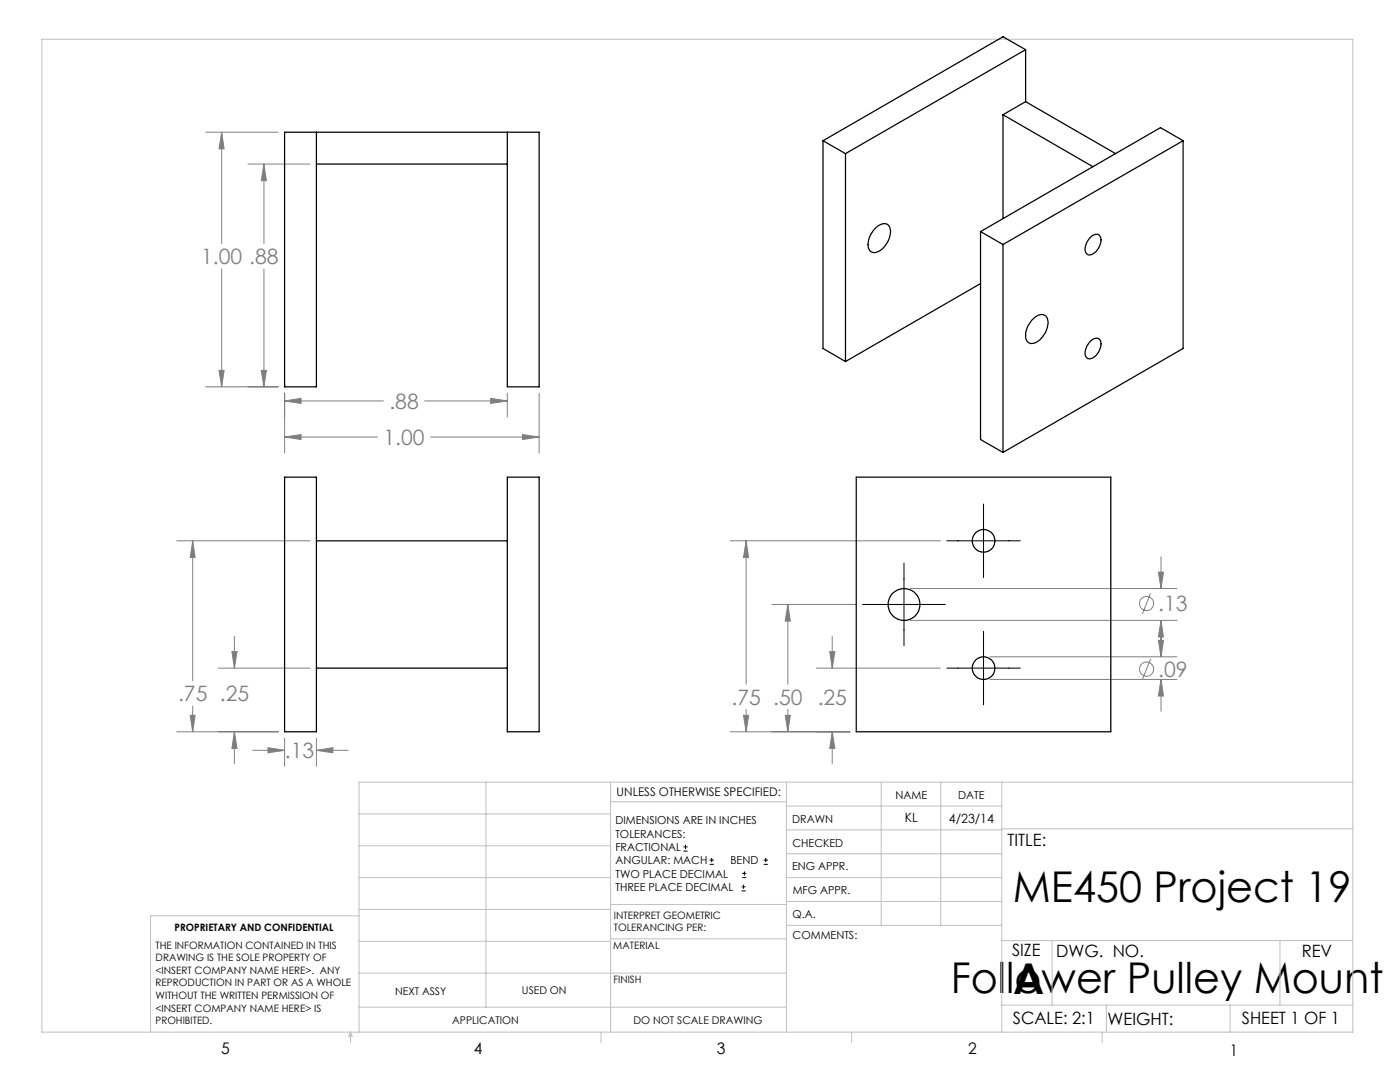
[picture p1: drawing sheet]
<svg xmlns="http://www.w3.org/2000/svg" width="279mm" height="216mm" viewBox="0 0 279 216" stroke-linecap="round" stroke-linejoin="round" font-family="sans-serif">
<g fill="none" stroke="#808080" stroke-width=".2">
<path d="M41.1 26.4h14.4M44.2 26.4v22.2M44.2 26.4l.5 3.3h-1zM49.5 32.7h12.4M52.7 32.7v15.9M52.7 32.7l.5 3.4h-1.1zM44.2 53.7v23.5M52.7 53.7v23.5M41.1 77.2h14.4M43.7 73.9h1l-.5 3.3zM52.1 73.9h1.1l-.5 3.3zM56.8 78.5v11.9"/>
<path d="M97.9 79.5l3.3 .5-3.3 .5zM101.2 78.5v4.7M107.6 78.5v11.9M56.8 80h19.7M56.8 87.2h18.6M56.8 80l3.3-.5v1zM56.8 87.2l3.3-.5v1zM84.7 80h16.5M85.9 87.2h21.7M104.3 86.7l3.3 .5-3.3 .5zM35.3 107.9h26.6M38.5 107.9v28"/>
<path d="M38.5 107.9l.4 3.3h-.9zM145.7 107.9h42M148.9 107.9v28.6M148.9 107.9l.5 3.3h-1zM181.7 117.4h53.2M229.6 118.4l-1.6 4M231.2 114.2h1l-.5 3.2zM231.7 111.1v6.3M43.6 133.3h18.3M46.3 130h1l-.5 3.3zM46.8 127v6.3M154.1 120.6h16.8"/>
<path d="M157.2 120.6v15.9M157.2 120.6l.5 3.3h-1zM162.9 133.3h24.8M165.6 130h1l-.5 3.3zM166.1 127v6.3M181.7 123.8h53.2M197.6 131.1h37.3M197.6 135.6h37.3M229.6 131.5l-1.6 4M231.2 127.8h1l-.5 3.3zM231.7 123.8v7.3M231.7 135.6v6.3"/>
<path d="M231.7 135.6l.5 3.3h-1zM231.7 123.8l.5 3.3h-1zM35.3 146h20.2M38 142.7h.9l-.4 3.3zM38.5 140.9v5.1M46.8 146v6.4M46.8 146l.5 3.3h-1zM50.4 149.7h6.4M53.5 149.2l3.3 .5-3.3 .5zM56.8 147.3v5.6M63.1 147.3v5.6M63.1 149.7h6.4"/>
<path d="M63.1 149.7l3.3-.5v1zM145.7 146h23.9M148.4 142.7h1l-.5 3.3zM148.9 141.6v4.4M156.7 142.7h1l-.5 3.3zM157.2 141.6v4.4M166.1 146v6.4M166.1 146l.5 3.3h-1z"/>
<circle cx="228.8" cy="120.4" r="1.41"/>
<circle cx="228.8" cy="133.5" r="1.41"/>
</g>
<g fill="none" stroke="#000" stroke-width=".2">
<path d="M180.4 112.4v16.5M188.9 107.9h14.7M196.3 100.6v14.7M172.2 120.6h16.5M188.9 133.3h14.7M196.3 126v14.7M136.4 169.8h.8M136.4 169h.8M136.8 168.6v.8M141.6 172.5h.9M141.6 171.6h.9M142 171.2v.8"/>
<path d="M148 177.8h.8M148 177h.8M148.1 175.1h.8M148.1 174.3h.8M148.4 176.5v.8M148.6 173.9v.8M152.4 172.5h.8M152.4 171.6h.8M152.8 171.2v.8"/>
</g>
<g fill="none" stroke="#c0c0c0" stroke-width=".2">
<path d="M8.4 7.8h261.6v198.2h-261.6zM97 156.1v44.9M121.8 156.1v49.9M121.8 160h35.2M157 156.1v49.9M175.9 156.1v28.5M187.7 156.1v28.5M199.9 156.1v49.9M270 156.1h-198.4v49.9M71.6 175.1h50.2M71.6 168.8h50.2M71.6 162.4h50.2"/>
<path d="M157 170.4h42.9M157 165.6h42.9M157 160.8h42.9M157 175.1h42.9M157 179.9h42.9M199.9 165.4h70.1M71.6 194.2h85.4M71.6 187.8h50.2M71.6 181.5h50.2M71.6 182.7h-41.5v23.3M121.8 187.3h35.2M121.8 180.5h35.2"/>
<path d="M157 184.6h42.9M199.9 187.7h70.1M210 187.7v12.9M255.4 187.7v12.9M70 206v2.1M70 206l.3 .8h-.7zM71.6 201h85.4M119.9 206v2.1M170 206v2.1M199.9 200.6h70.1M220 206v2.1M220.8 200.6v5.4"/>
<path d="M245.5 200.6v5.4"/>
</g>
<path d="M43.7 73.9h1l-.5 3.3zM44.2 26.4l.5 3.3h-1zM56.8 80l3.3-.5v1zM97.9 79.5l3.3 .5-3.3 .5zM56.8 87.2l3.3-.5v1zM104.3 86.7l3.3 .5-3.3 .5zM52.1 73.9h1.1l-.5 3.3zM52.7 32.7l.5 3.4h-1.1zM53.5 149.2l3.3 .5-3.3 .5zM63.1 149.7l3.3-.5v1zM46.8 146l.5 3.3h-1zM46.3 130h1l-.5 3.3zM38 142.7h.9l-.4 3.3zM38.5 107.9l.4 3.3h-.9zM166.1 146l.5 3.3h-1zM165.6 130h1l-.5 3.3zM156.7 142.7h1l-.5 3.3zM157.2 120.6l.5 3.3h-1zM148.4 142.7h1l-.5 3.3zM148.9 107.9l.5 3.3h-1zM231.2 127.8h1l-.5 3.3zM231.7 135.6l.5 3.3h-1zM231.2 114.2h1l-.5 3.2zM231.7 123.8l.5 3.3h-1z" fill="#808080"/>
<g fill="none" stroke="#000" stroke-width=".25">
<path d="M204.7 9.9l-4.5-2.6-35.9 20.8M204.7 9.9l-36 20.8M204.7 9.9v10.4M63.1 26.4v50.8h-6.3v-50.8h50.8v50.8h-6.4v-50.8M63.1 32.7h38.1M164.3 28.1l4.4 2.6M164.3 28.1v41.4l4.4 2.6M168.7 30.7v41.4M200.2 22.9v20.7M200.2 22.9l17.9 10.4M204.7 20.3l-4.5 2.6M204.7 20.3l17.9 10.4"/>
<path d="M236.1 28.1l-35.9 20.7M236.1 28.1v41.4l-35.9 20.8M236.1 28.1l-4.5-2.6-35.9 20.7M174.5 45.8a2.07 2.07 0 0 1 2.8-.9 3.7 3.7 0 0 1-1 4.5 2.13 2.13 0 0 1-2.6 .8 3.3 3.3 0 0 1 .5-4.1zM195.7 46.2l4.5 2.6M195.7 46.2v41.5l4.5 2.6M195.7 56.6l-27 15.5M200.2 48.8v41.5M217.5 47.5a1.29 1.29 0 0 1 2-.4 2.95 2.95 0 0 1-2.2 3.8 1.41 1.41 0 0 1-.6-2.1zM205.9 63.9a2.27 2.27 0 0 1 2.6-1 2.28 2.28 0 0 1 .4 2.8 4.1 4.1 0 0 1-3 2.8 1.45 1.45 0 0 1-1.2-1.9l.5-1.6zM217.5 68.2a1.33 1.33 0 0 1 2-.4 3 3 0 0 1-2 3.8 1.17 1.17 0 0 1-.9-1.8zM56.8 95.2h6.3v50.8h-6.3z"/>
<path d="M101.2 95.2h6.4v50.8h-6.4zM170.9 95.2h50.8v50.8h-50.8zM63.1 107.9h38.1M63.1 133.3h38.1"/>
<circle cx="196.3" cy="107.9" r="2.26"/>
<circle cx="180.4" cy="120.6" r="3.2"/>
<circle cx="196.3" cy="133.3" r="2.26"/>
</g>
<g font-size="8.5">
<text x="202.1" y="179.9">ME450 Project 19</text>
<text x="189.7" y="198.1">Follower Pulley Mount</text>
<text x="202.2" y="198.3">A</text>
</g>
<g font-size="4.2" fill="#808080">
<text x="40.1" y="52.7">1.00 .88</text>
<text x="77.7" y="81.6">.88</text>
<text x="76.5" y="88.8">1.00</text>
<text x="231.2" y="122">.13</text>
<text x="231.2" y="135.1">.09</text>
<text x="35.5" y="140">.75 .25</text>
<text x="146" y="140.6">.75 .50</text>
<text x="163.2" y="140.6">.25</text>
<text x="56.9" y="151.3">.13</text>
</g>
<g font-size="3.4">
<text x="201.1" y="168.8">TITLE:</text>
<text x="202" y="190.8">SIZE</text>
<text x="210.8" y="190.9">DWG. NO.</text>
<text x="259.8" y="191">REV</text>
<text x="202.1" y="204.4">SCALE: 2:1</text>
<text x="221" y="204.5">WEIGHT:</text>
<text x="247.8" y="204.4">SHEET 1 OF 1</text>
</g>
<g font-size="3.2">
<text x="44.2" y="210.4">5</text>
<text x="94.6" y="210.3">4</text>
<text x="143.1" y="210.4">3</text>
<text x="193.2" y="210.3">2</text>
<text x="245.4" y="210.6">1</text>
</g>
<g font-size="2.5">
<text x="180.6" y="164.1">KL</text>
<text x="189.4" y="164.2">4/23/14</text>
</g>
<text font-size="2.4" x="123.1" y="158.9">UNLESS OTHERWISE SPECIFIED:</text>
<g font-size="2.2">
<text x="178.7" y="159.4">NAME</text>
<text x="191.2" y="159.4">DATE</text>
<text x="122.8" y="164.5">DIMENSIONS ARE IN INCHES</text>
<text x="122.8" y="167.1">TOLERANCES:</text>
<text x="158.1" y="164.2">DRAWN</text>
<text x="122.8" y="169.8">FRACTIONAL</text>
<text x="122.8" y="172.5">ANGULAR: MACH</text>
<text x="145.8" y="172.5">BEND</text>
<text x="158.1" y="173.7">ENG APPR.</text>
<text x="158.2" y="169.1">CHECKED</text>
<text x="122.8" y="175.1">TWO PLACE DECIMAL</text>
<text x="122.8" y="177.8">THREE PLACE DECIMAL</text>
<text x="158.2" y="178.4">MFG APPR.</text>
<text x="158.2" y="183.2">Q.A.</text>
<text x="158.2" y="187.4">COMMENTS:</text>
</g>
<g font-size="2.1">
<text x="78.8" y="198.5">NEXT ASSY</text>
<text x="104.2" y="198.4">USED ON</text>
<text x="90.2" y="204.3">APPLICATION</text>
<text x="126.4" y="204.3">DO NOT SCALE DRAWING</text>
</g>
<g font-size="2">
<text x="34.8" y="185.7">PROPRIETARY AND CONFIDENTIAL</text>
<text x="122.5" y="183.3">INTERPRET GEOMETRIC</text>
<text x="122.5" y="185.9">TOLERANCING PER:</text>
<text x="31.1" y="189.3">THE INFORMATION CONTAINED IN THIS</text>
<text x="31.1" y="191.8">DRAWING IS THE SOLE PROPERTY OF</text>
<text x="122.4" y="189.4">MATERIAL</text>
<text x="31.1" y="194.3">&lt;INSERT COMPANY NAME HERE&gt;. ANY</text>
<text x="31.1" y="196.8">REPRODUCTION IN PART OR AS A WHOLE</text>
<text x="122.4" y="196.2">FINISH</text>
<text x="31.1" y="199.4">WITHOUT THE WRITTEN PERMISSION OF</text>
<text x="31.1" y="201.9">&lt;INSERT COMPANY NAME HERE&gt; IS</text>
<text x="31.1" y="204.4">PROHIBITED.</text>
</g>
</svg>
